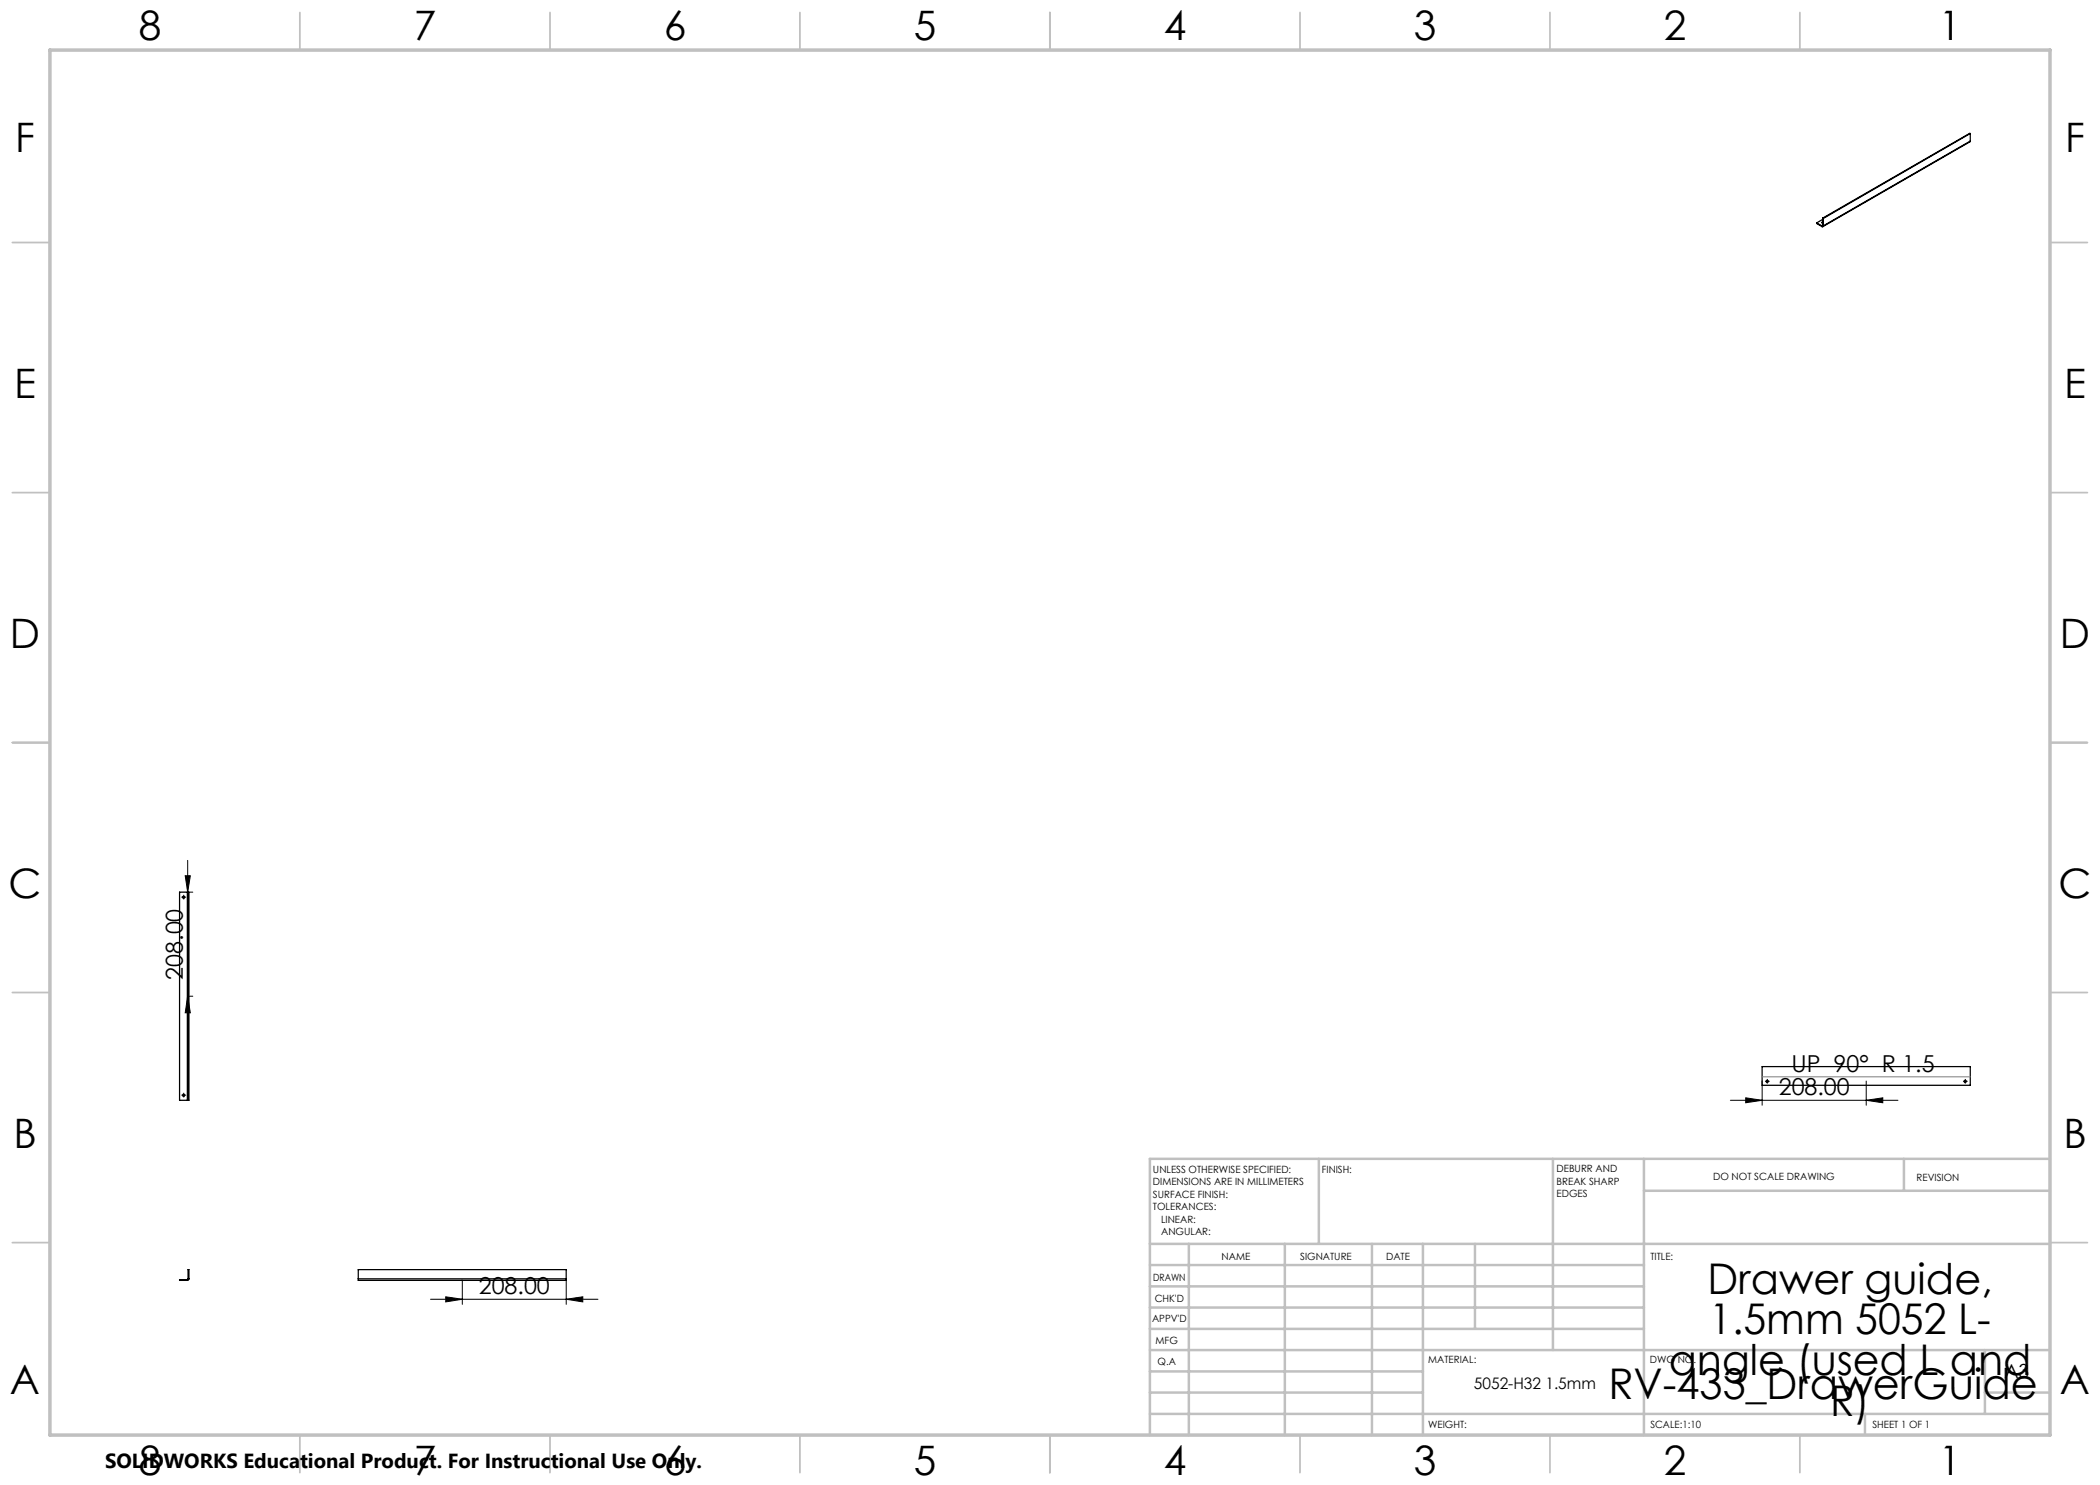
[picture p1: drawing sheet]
<svg xmlns="http://www.w3.org/2000/svg" width="420mm" height="297mm" viewBox="0 0 420 297" stroke-linecap="round" stroke-linejoin="round" font-family="sans-serif">
<g fill="none" stroke="#000" stroke-width=".25">
<path d="M394.1 28.2l-29.5 17.1M394.1 26.7l-29.5 17M394.1 26.7v1.5M394.1 28.2l-29.5 17M394.1 26.7l-29.6 16.9M363.3 44.6l1.1 .6M363.3 44.6l1.1 .7M364.4 45.2v.1M364.5 45.2h-.1M364.5 44.4h-.1l.1 .2M364.5 44.5l-.1 .1M364.5 43.6l.1 .1"/>
<path d="M364.5 45.2h.1M364.5 43.6v1.6M364.5 43.9l-1.2 .7M364.6 45.2l-.2 .1M364.6 43.7v1.5M37.5 178.4h.1M37.5 178.4v41.7M37.5 178.4h-1.6v41.7h1.6M37.6 178.4h.2v41.7h-.2M37.6 178.4v41.7M352.4 213.3h41.7v3.8h-41.7zM37.5 220.1h.1"/>
<path d="M37.5 255.9v.2M37.5 255.9h-1.6v.2h1.6M37.6 255.8l-.1 .1M37.6 255.8h.2M37.6 255.8v-1.9h.2v1.9M37.8 255.8l-.3 .3M71.6 255.8v.3h41.6v-.3M71.6 255.8h41.6M71.6 255.8v-1.9h41.6v1.9"/>
<circle cx="36.7" cy="179.4" r=".22"/>
<circle cx="36.7" cy="219" r=".21"/>
<circle cx="353.4" cy="216.3" r=".22"/>
<circle cx="393" cy="216.3" r=".21"/>
</g>
<g fill="none" stroke="#000" stroke-width=".2">
<path d="M37 175.2h1.1l-.6 3.2zM37.5 172.1v33.5M37.9 178.4h.7M37.5 199.2l.6 3.4h-1.1zM37.9 199.2h.7M349.1 219.6l3.3 .5-3.3 .5zM352.4 216.2v4.8M373.2 216.2v4.8M346.1 220.1h33.5M373.2 220.1l3.4-.5v1zM86.1 259.9h33.5M89.1 259.4l3.4 .5-3.4 .5z"/>
<path d="M92.5 256v4.9M113.2 259.9l3.4-.5v1zM113.2 256v4.9"/>
</g>
<g fill="none" stroke="#c0c0c0" stroke-width=".35">
<path d="M60 2.5v7.5M110 2.5v7.5M160 2.5v7.5M210 2.5v7.5M260 2.5v7.5M310 2.5v7.5M360 2.5v7.5M2.5 48.5h7.5M410 48.5h7.5M2.5 98.5h7.5M410 98.5h7.5M2.5 148.5h7.5"/>
<path d="M410 148.5h7.5M2.5 198.5h7.5M410 198.5h7.5M2.5 248.5h7.5M410 248.5h7.5M60 287v7.5M110 287v7.5M160 287v7.5M210 287v7.5M260 287v7.5M310 287v7.5M360 287v7.5"/>
</g>
<g fill="none" stroke="#c0c0c0" stroke-width=".5">
<path d="M263.8 231.8v17M310.6 231.8v38.2M328.8 231.8v55.2M328.8 238.2h81.2M380.8 231.8v6.4M410 231.8h-180v55.2M230 248.8h180M230 257.3h98.8M230 253h98.8M237.8 248.8v38.2M257 248.8v38.2M274.4 248.8v38.2"/>
<path d="M284.6 248.8v38.2M295 248.8v17M230 265.8h98.8M230 261.5h98.8M230 278.5h54.6M230 274.3h54.6M230 270h180M397 278.5h13M397 270v12.8M230 282.8h180M373 282.8v4.2"/>
</g>
<path d="M10 10h400v277h-400z" fill="none" stroke="#c0c0c0" stroke-width=".7"/>
<path d="M37 175.2h1.1l-.6 3.2zM37.5 199.2l.6 3.4h-1.1zM349.1 219.6l3.3 .5-3.3 .5zM373.2 220.1l3.4-.5v1zM89.1 259.4l3.4 .5-3.4 .5zM113.2 259.9l3.4-.5v1z" fill="#000"/>
<g fill="none" stroke="#000" stroke-width=".2" stroke-dasharray="15.2 1.3 1.3 1.3" stroke-linecap="butt">
<path d="M36.5 179.4h-.2M36.7 179.4v-.2M36.7 179.4h-.2M36.7 179.4v.3M36.7 179.4h.3M36.7 179.2v-.2M36.7 179.7v.2M37 179.4h.2M36.5 219h-.2M36.7 219v-.2M36.7 219h-.2M36.7 219v.3"/>
<path d="M36.7 219h.3M36.7 218.8v-.2M36.7 219.3v.2M37 219h.2M353.2 216.3h-.2M353.5 216.3v-.3M353.5 216.3h-.3M353.5 216.3v.2M353.5 216.3h.2M353.5 216v-.2M353.5 216.5v.2M353.7 216.3h.2"/>
<path d="M392.8 216.3h-.2M393.1 216.3v-.3M393.1 216.3h-.3M393.1 216.3v.2M393.1 216.3h.2M393.1 216v-.2M393.1 216.5v.2M393.3 216.3h.2"/>
</g>
<path d="M352.4 215.4h41.7" fill="none" stroke="#808080" stroke-width=".2"/>
<g font-size="8.5">
<text x="341.5" y="258.8">Drawer guide,</text>
<text x="341.8" y="266.9">1.5mm 5052 L-</text>
<text x="333.7" y="275">angle (used L and</text>
<text x="321.7" y="279.7">RV-433_DrawerGuide</text>
<text x="366" y="283.1">R)</text>
</g>
<g font-size="8.1">
<text x="27.7" y="8">8</text>
<text x="82.7" y="8">7</text>
<text x="132.7" y="8">6</text>
<text x="182.7" y="8">5</text>
<text x="232.7" y="8">4</text>
<text x="282.7" y="8">3</text>
<text x="332.7" y="8">2</text>
<text x="387.7" y="8">1</text>
<text x="3" y="30.4">F</text>
<text x="413" y="30.4">F</text>
<text x="2.8" y="79.6">E</text>
<text x="412.8" y="79.6">E</text>
<text x="2" y="129.6">D</text>
<text x="412" y="129.6">D</text>
<text x="1.7" y="179.6">C</text>
<text x="411.7" y="179.6">C</text>
<text x="2.7" y="229.6">B</text>
<text x="412.7" y="229.6">B</text>
<text x="2" y="278.9">A</text>
<text x="412" y="278.9">A</text>
<text x="27.7" y="295">8</text>
<text x="82.7" y="295">7</text>
<text x="132.7" y="295">6</text>
<text x="182.7" y="295">5</text>
<text x="232.7" y="295">4</text>
<text x="282.7" y="295">3</text>
<text x="332.7" y="295">2</text>
<text x="387.7" y="295">1</text>
</g>
<g font-size="4.7">
<text x="36.5" y="195.9" transform="rotate(-90 36.5 195.9)">208.00</text>
<text x="358.3" y="214.3">UP 90° R 1.5</text>
<text x="355.7" y="219">208.00</text>
<text x="95.8" y="258.8">208.00</text>
</g>
<text font-size="4.1" x="21" y="293.7">SOLIDWORKS Educational Product. For Instructional Use Only.</text>
<text font-size="3.9" x="400.9" y="275.5">A3</text>
<text font-size="3.2" x="294.8" y="277.9">5052-H32 1.5mm</text>
<g font-size="2">
<text x="230.6" y="234.6">UNLESS OTHERWISE SPECIFIED:</text>
<text x="230.6" y="237.1">DIMENSIONS ARE IN MILLIMETERS</text>
<text x="230.6" y="239.6">SURFACE FINISH:</text>
<text x="264.4" y="234.6">FINISH:</text>
<text x="311.3" y="234.5">DEBURR AND</text>
<text x="311.3" y="237">BREAK SHARP</text>
<text x="311.3" y="239.5">EDGES</text>
<text x="342.6" y="236">DO NOT SCALE DRAWING</text>
<text x="383.3" y="236.2">REVISION</text>
<text x="230.6" y="242.1">TOLERANCES:</text>
<text x="232.2" y="244.6">LINEAR:</text>
<text x="232.2" y="247.1">ANGULAR:</text>
<text x="244.3" y="252">NAME</text>
<text x="260" y="251.9">SIGNATURE</text>
<text x="277.2" y="251.9">DATE</text>
<text x="330.1" y="251.9">TITLE:</text>
<text x="230.6" y="256.1">DRAWN</text>
<text x="230.9" y="260.3">CHK'D</text>
<text x="230.4" y="264.4">APPV'D</text>
<text x="231.1" y="268.8">MFG</text>
<text x="231.5" y="273">Q.A</text>
<text x="285.6" y="272.5">MATERIAL:</text>
<text x="330" y="272.5">DWG NO.</text>
<text x="285.6" y="285.5">WEIGHT:</text>
<text x="330.1" y="285.6">SCALE:1:10</text>
<text x="374.5" y="285.6">SHEET 1 OF 1</text>
</g>
</svg>
